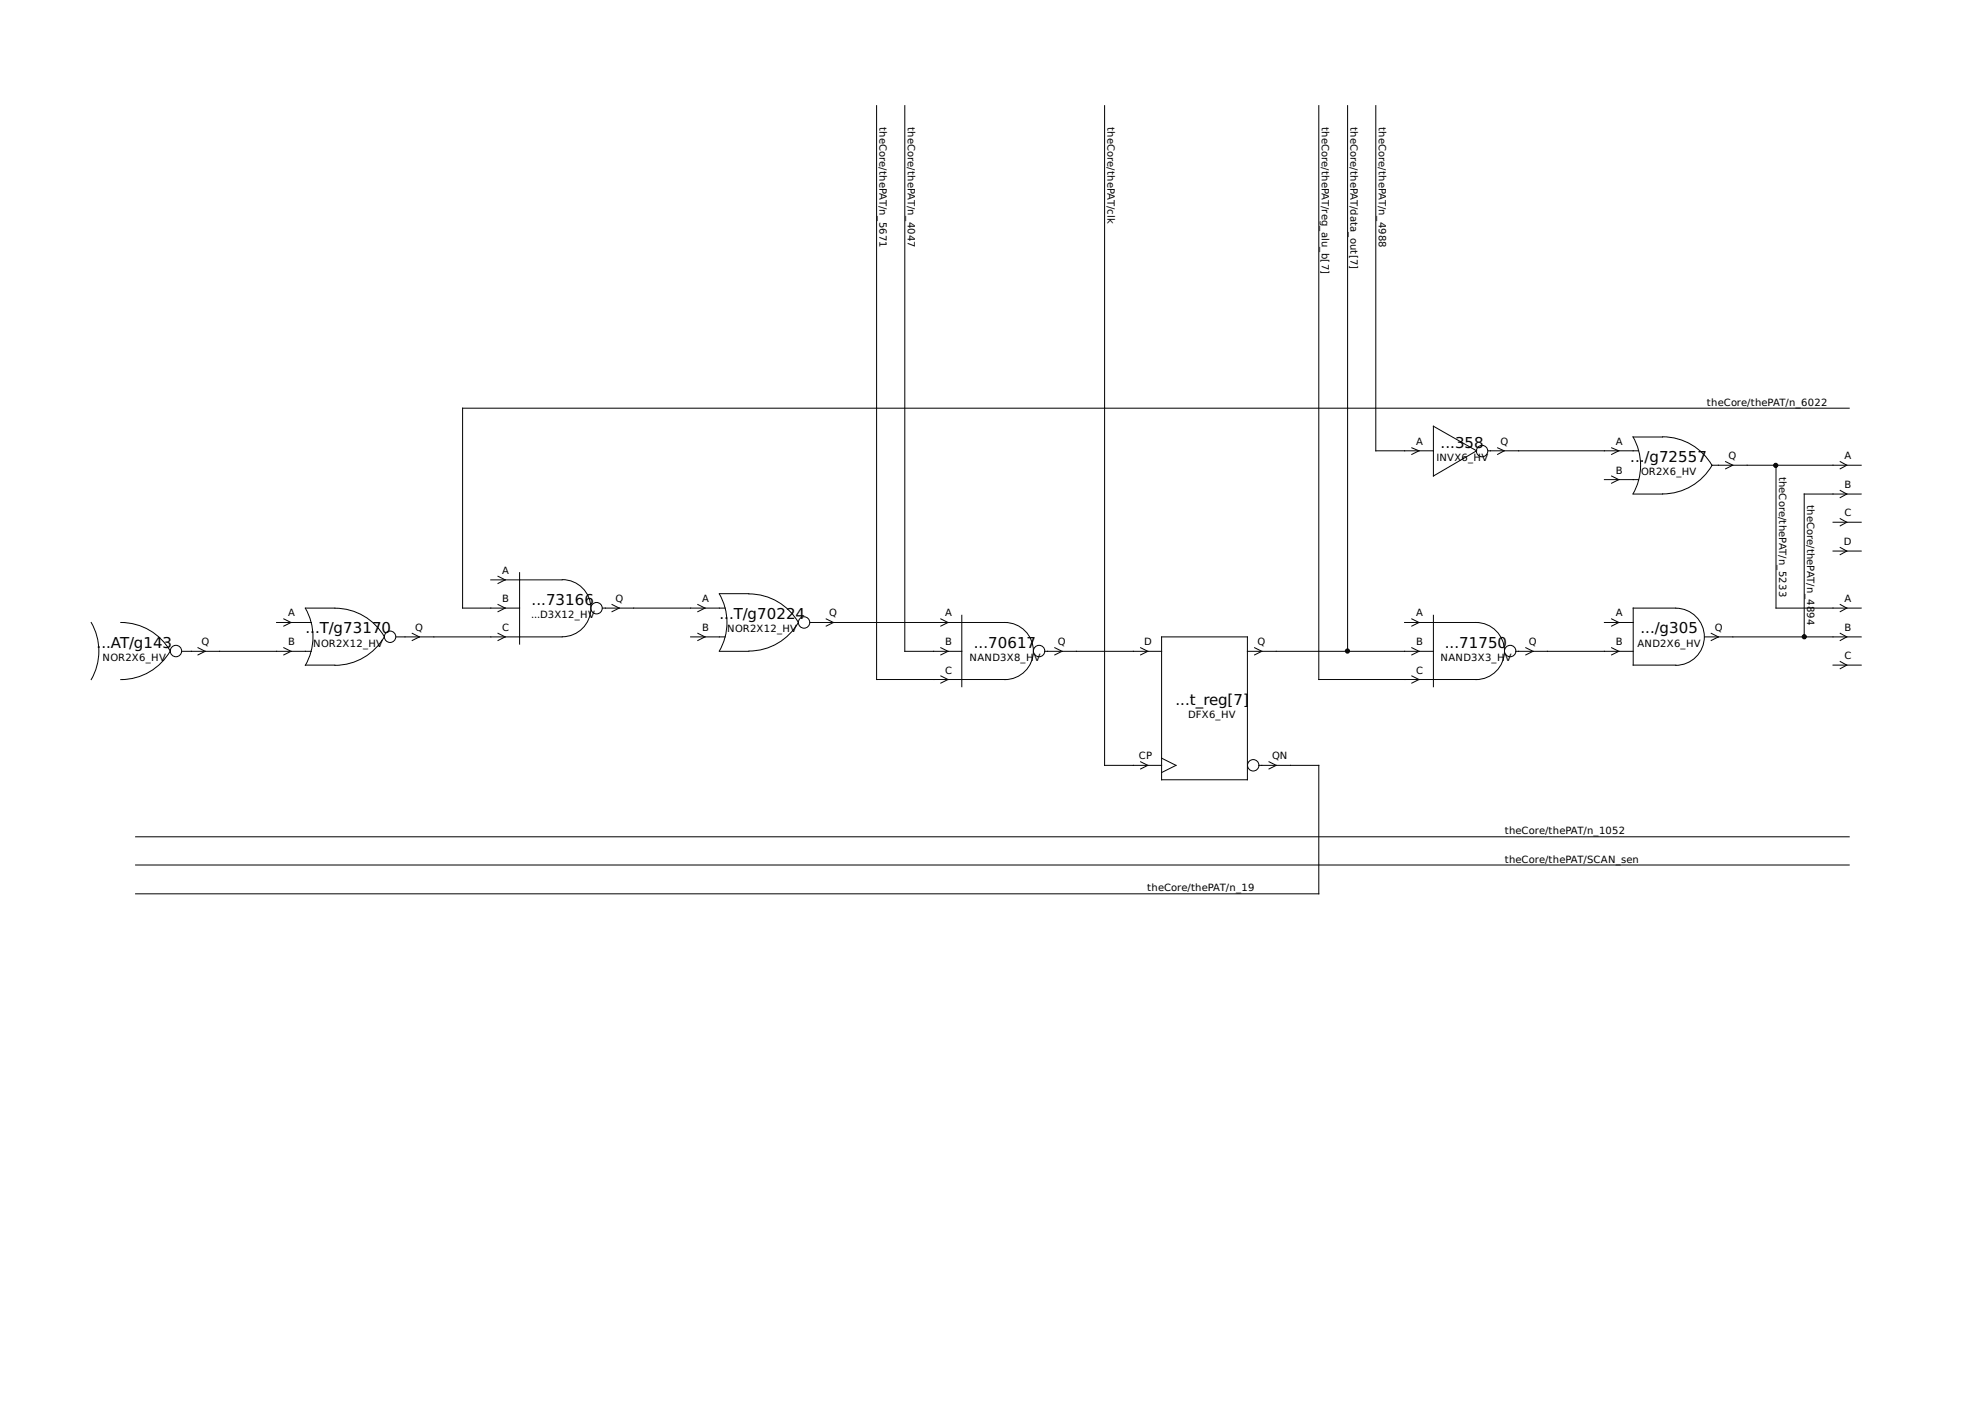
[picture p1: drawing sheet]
<svg xmlns="http://www.w3.org/2000/svg" width="420mm" height="297mm" viewBox="0 0 420 297" stroke-linecap="round" stroke-linejoin="round" font-family="sans-serif">
<g fill="none" stroke="#000" stroke-width=".21">
<path d="M185.5 22.4v121.4h27.2M191.5 22.4v115.4h12.1M233.8 22.4v139.5h12.1M279.1 22.4v121.4h33.3a6 6 0 0 0 6-6.1 6 6 0 0 0-6-6h-15.1M285.2 22.4v115.4M291.2 22.4v73h12.2M298.8 94.7l1.6 .7-1.6 .7M303.4 90.2l9.1 5.2-9.1 5.3zM315 95.4h31.8M317 94.7l1.4 .7-1.4 .7M341.1 94.7l1.5 .7-1.5 .7M345.6 92.4a12.1 12.1 0 0 1 0 12.1"/>
<path d="M345.7 92.5h6.2M351.9 92.4a12.1 12.1 0 0 1 10.5 6.1 12.1 12.1 0 0 1-10.5 6h-6.2M362.3 98.4h31.7M365.3 97.7l1.5 .7-1.5 .8M375.9 98.4v30.3h18.1M389.5 97.7l1.4 .7-1.4 .8M391.4 86.4h-293.5v42.3h12.1M339.6 101.5h7.2M341.1 100.7l1.5 .8-1.5 .7M388 110.5h6M388 116.6h6M389.5 103.8l1.4 .7-1.4 .8"/>
<path d="M389.5 109.7l1.4 .8-1.4 .8M389.5 115.8l1.4 .8-1.4 .7M394 104.5h-12.1v30.2M19.3 131.7a12.1 12.1 0 0 1 0 12.1M25.6 131.7a12.1 12.1 0 0 1 10.4 6 12.1 12.1 0 0 1-10.4 6.1M38.5 137.8h27.4M41.9 137l1.5 .8-1.5 .8M58.5 131.7h7.4M60.1 130.9l1.5 .8-1.5 .8M60.1 137l1.5 .8-1.5 .8M64.6 128.7a12.1 12.1 0 0 1 0 12.1M64.6 128.7h6.3"/>
<path d="M70.9 128.7a12.1 12.1 0 0 1 10.5 6M81.4 134.7a12.1 12.1 0 0 1-10.5 6.1M87.2 134l1.6 .7-1.6 .8M103.9 122.7h15.1M105.4 121.9l1.5 .8-1.5 .7M105.4 127.9l1.5 .8-1.5 .7M105.4 134l1.5 .7-1.5 .8M110 121.2v15.1M119 122.6a6 6 0 0 1 6.1 6.1 6 6 0 0 1-6.1 6h-35.2M127.5 128.7h26M129.5 127.9l1.6 .8-1.6 .7M146.2 134.7h7.3"/>
<path d="M147.7 127.9l1.5 .8-1.5 .7M147.7 134l1.5 .7-1.5 .8M152.3 125.7a12.1 12.1 0 0 1 0 12M152.3 137.8h6.2M152.3 125.6h6.2M158.5 125.7a12.1 12.1 0 0 1 10.5 6 12.1 12.1 0 0 1-10.5 6M171.5 131.7h41.2M174.9 130.9l1.5 .8-1.5 .8M199.1 130.9l1.6 .8-1.6 .8M199.1 137l1.6 .8-1.6 .8M203.6 130.2v15.1M212.7 131.7a6 6 0 0 1 6 6 6 6 0 0 1-6 6.1"/>
<path d="M221.1 137.8h24.8M223.3 137l1.5 .8-1.5 .8M241.4 137l1.6 .8-1.6 .8M245.9 134.7h18.1v30.3h-18.1zM264 137.8h39.4M265.6 137l1.5 .8-1.5 .8M298.8 130.9l1.6 .8-1.6 .8M298.8 137l1.6 .8-1.6 .8M303.4 130.2v15.1M320.8 137.8h24.9M323 137l1.5 .8-1.5 .8M339.6 131.7h6.1"/>
<path d="M341.1 130.9l1.5 .8-1.5 .8M341.1 137l1.5 .8-1.5 .8M354.7 128.7a6 6 0 0 1 6.1 6 6 6 0 0 1-6.1 6.1M354.7 128.7h-9v12h9M360.8 134.7h33.2M362.2 134l1.5 .7-1.5 .8M389.5 127.9l1.4 .8-1.4 .7M389.5 134l1.4 .7-1.4 .8M389.5 140l1.4 .7-1.4 .8M64.6 140.7h6.3M199.1 143l1.6 .8-1.6 .7M298.8 143l1.6 .8-1.6 .7"/>
<path d="M388 140.7h6M28.7 177h362.7M241.4 161.2l1.6 .7-1.6 .8M245.9 160.4l3 1.5-3 1.5M266.4 161.9h12.7v27.2h-250.4M268.6 161.2l1.5 .7-1.5 .8M28.7 183h362.7"/>
<circle cx="313.7" cy="95.4" r="1.21"/>
<circle cx="37.2" cy="137.7" r="1.21"/>
<circle cx="82.6" cy="134.7" r="1.21"/>
<circle cx="126.3" cy="128.7" r="1.21"/>
<circle cx="170.2" cy="131.7" r="1.21"/>
<circle cx="219.9" cy="137.7" r="1.21"/>
<circle cx="319.7" cy="137.7" r="1.21"/>
<circle cx="265.3" cy="161.9" r="1.21"/>
</g>
<g fill="#000" stroke="#000" stroke-width=".21">
<circle cx="375.9" cy="98.5" r=".44"/>
<circle cx="285.2" cy="137.7" r=".44"/>
<circle cx="381.9" cy="134.7" r=".44"/>
</g>
<g font-size="3.2">
<text x="304.9" y="94.7">...358</text>
<text x="345.1" y="97.8">.../g72557</text>
<text x="112.5" y="128">...73166</text>
<text x="152.3" y="130.9">...T/g70224</text>
<text x="20.4" y="137">...AT/g143</text>
<text x="64.6" y="134">...T/g73170</text>
<text x="206.1" y="137">...70617</text>
<text x="305.8" y="137">...71750</text>
<text x="347.2" y="134">.../g305</text>
<text x="248.8" y="149.1">...t_reg[7]</text>
</g>
<g font-size="2.1">
<text x="186.2" y="26.9" transform="rotate(90 186.2 26.9)">theCore/thePAT/n_5671</text>
<text x="192.2" y="26.9" transform="rotate(90 192.2 26.9)">theCore/thePAT/n_4047</text>
<text x="234.4" y="26.9" transform="rotate(90 234.4 26.9)">theCore/thePAT/clk</text>
<text x="279.8" y="26.9" transform="rotate(90 279.8 26.9)">theCore/thePAT/reg_alu_b[7]</text>
<text x="285.9" y="26.9" transform="rotate(90 285.9 26.9)">theCore/thePAT/data_out[7]</text>
<text x="291.8" y="26.9" transform="rotate(90 291.8 26.9)">theCore/thePAT/n_4988</text>
<text x="361.3" y="85.9">theCore/thePAT/n_6022</text>
<text x="299.7" y="94.2">A</text>
<text x="317.6" y="94.2">Q</text>
<text x="342" y="94.2">A</text>
<text x="304" y="97.5">INVX6_HV</text>
<text x="342" y="100.2">B</text>
<text x="347.3" y="100.6">OR2X6_HV</text>
<text x="365.9" y="97.2">Q</text>
<text x="376.6" y="100.8" transform="rotate(90 376.6 100.8)">theCore/thePAT/n_5233</text>
<text x="390.4" y="97.2">A</text>
<text x="382.5" y="106.8" transform="rotate(90 382.5 106.8)">theCore/thePAT/n_4894</text>
<text x="390.4" y="103.3">B</text>
<text x="390.4" y="109.2">C</text>
<text x="390.3" y="115.3">D</text>
<text x="106.3" y="121.4">A</text>
<text x="61" y="130.4">A</text>
<text x="106.3" y="127.4">B</text>
<text x="112.4" y="130.8">...D3X12_HV</text>
<text x="130.3" y="127.4">Q</text>
<text x="148.6" y="127.4">A</text>
<text x="175.5" y="130.4">Q</text>
<text x="200" y="130.4">A</text>
<text x="299.7" y="130.4">A</text>
<text x="342" y="130.4">A</text>
<text x="390.4" y="127.4">A</text>
<text x="42.7" y="136.5">Q</text>
<text x="61" y="136.5">B</text>
<text x="66.3" y="136.8">NOR2X12_HV</text>
<text x="87.9" y="133.5">Q</text>
<text x="106.3" y="133.5">C</text>
<text x="148.6" y="133.5">B</text>
<text x="153.9" y="133.7">NOR2X12_HV</text>
<text x="200" y="136.5">B</text>
<text x="223.9" y="136.5">Q</text>
<text x="242.2" y="136.5">D</text>
<text x="266.2" y="136.5">Q</text>
<text x="299.7" y="136.5">B</text>
<text x="323.6" y="136.5">Q</text>
<text x="342" y="136.5">B</text>
<text x="346.6" y="136.8">AND2X6_HV</text>
<text x="363" y="133.5">Q</text>
<text x="390.4" y="133.5">B</text>
<text x="21.7" y="139.8">NOR2X6_HV</text>
<text x="200" y="142.5">C</text>
<text x="205.2" y="139.8">NAND3X8_HV</text>
<text x="299.7" y="142.5">C</text>
<text x="304.9" y="139.8">NAND3X3_HV</text>
<text x="390.4" y="139.4">C</text>
<text x="251.5" y="151.9">DFX6_HV</text>
<text x="241" y="160.7">CP</text>
<text x="269.2" y="160.7">QN</text>
<text x="318.5" y="176.5">theCore/thePAT/n_1052</text>
<text x="318.5" y="182.5">theCore/thePAT/SCAN_sen</text>
<text x="242.8" y="188.6">theCore/thePAT/n_19</text>
</g>
</svg>
